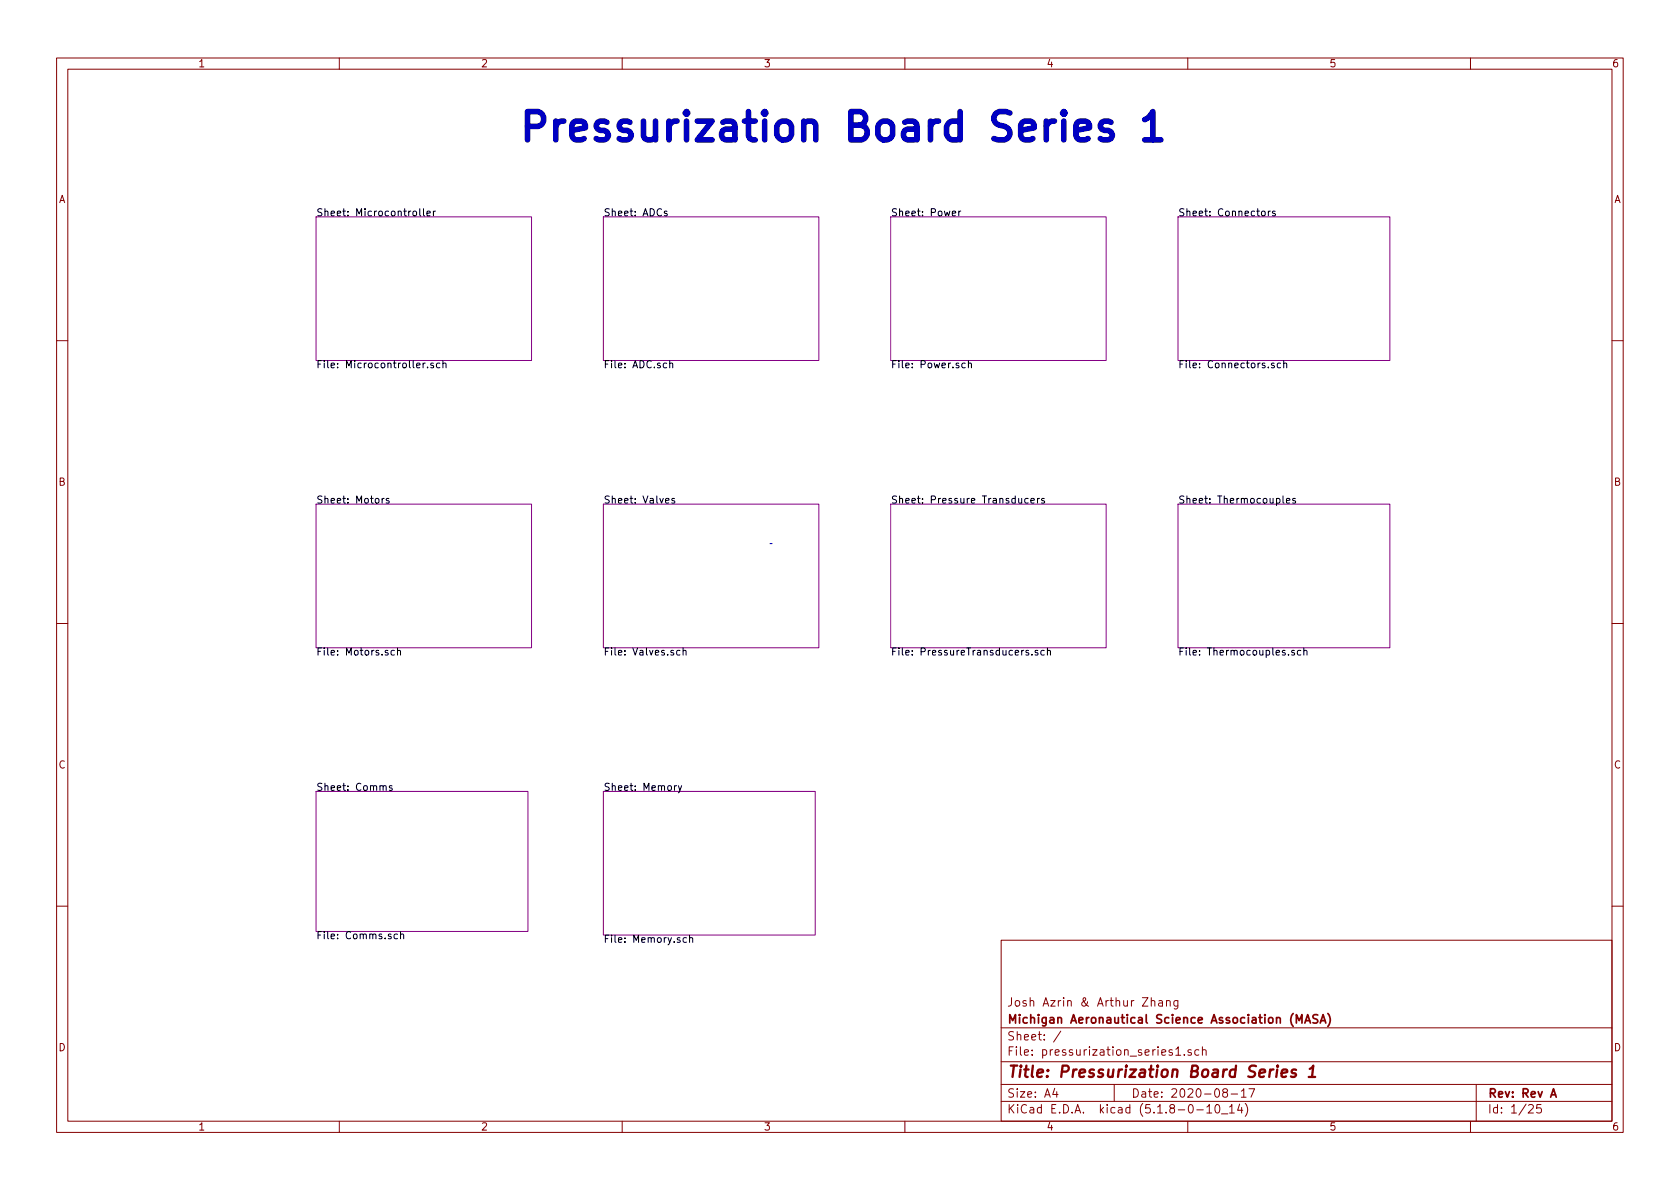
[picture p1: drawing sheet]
<svg xmlns="http://www.w3.org/2000/svg" width="297mm" height="210mm" viewBox="0 0 297 210" stroke-linecap="round" stroke-linejoin="round" font-family="sans-serif">
<g fill="none" stroke="#840000" stroke-width=".18">
<path d="M10 10.3h277v189.9h-277zM12 12.2h273v186.1h-273zM60 10.3v1.9M110 10.3v1.9M160 10.3v1.9M210 10.3v1.9M260 10.3v1.9M10 60.2h2M285 60.2h2M10 110.3h2M285 110.3h2M10 160.2h2"/>
<path d="M177 166.3h108v32h-108zM203.6 177.1v-.1a.37 .37 0 0 1 .6 .1v.8M203.6 176.4v1.5M204.9 177h.6v.9M205.5 177.3l-.4 .1-.3 .2 .3 .3 .4-.1M206.2 177.1l.1-.1a.37 .37 0 0 1 .6 .1v.8M206.2 176.9v1M208.3 176.9v1.2l-.3 .3h-.4M208.3 177l-.5-.1-.3 .3 .2 .6h.6M285 160.2h2M60 198.3v1.9M110 198.3v1.9"/>
<path d="M160 198.3v1.9M177 194.8h108M177 191.8h108M177 187.8h108M177 181.8h108M186.5 192.5l-.4 1h1M186.8 193v1M187.6 182.3l-1.3 2M197 191.8v3M207.9 185.5l.4-.4v1.5M207.9 186.6h.9M209.4 186.5v.1"/>
<path d="M210 198.3v1.9M210.6 185.7a.37 .37 0 0 0-.6 .1l.1 .2 .5 .2 .1 .1-.2 .3-.5-.1M211.6 196.3h1.2M212 185.7l-.5-.1-.2 .3v.6l.2 .1 .5-.1M212.6 185.7h.1a.37 .37 0 0 1 .6 .1v.8M212.6 185.1v1.5M213.4 195.8l.4-.5v1.5M213.4 196.8h.8M215 195.4l.3-.1a.94 .94 0 0 1 0 1.5 .8 .8 0 0 1-.6-.6 .8 .8 0 0 1 .3-.8zM216 197h1.1M216.5 193.2l-.3-.3 .1-.2a.48 .48 0 0 1 .6-.1l.1 .2-.1 .3-.6 .1a.48 .48 0 0 0 0 .7l.2 .1 .5-.1v-.4l-.2-.3M217.4 195.8l.4-.5v1.5"/>
<path d="M217.4 196.8h.8M217.7 193.5h1.1M219.2 195.2l-.4 1.1h.9M219.5 193l.4-.5v1.5M219.5 194h.8M219.5 195.8v1M220.2 195.1a1.71 1.71 0 0 1 0 2.3M220.8 192.5h1l-.6 1.5M260 198.3v1.9M261 191.8v6.5M270.3 195.5l.2-.2h.3l.3 .5-.9 1h.9M272.5 195.3h-.7l-.1 .7 .2-.1 .5 .1 .1 .2v.5l-.2 .1-.6-.1"/>
</g>
<path d="M233 179.5l-.6-.1-.3 .3 .1 .3 .7 .4v.4a.62 .62 0 0 1-.8 0M234.8 179.2a1.71 1.71 0 0 1 0 2.3M229.2 180.9v-1.5l.5 1.1 .5-1.1v1.5M230.7 180.9l.5-1.5 .5 1.5M230.9 180.5h.7M233.4 180.9l.5-1.5 .5 1.5M233.6 180.5h.7M274.2 194l.5-1.5 .5 1.5M274.3 193.6h.7" fill="none" stroke="#840000" stroke-width=".3"/>
<path d="M225.9 188.4v.2M226.6 189.8l1-.2-.1-.4-.5-.1-.4 .3v.9l.2 .1 .6-.1M229.2 189.2a.49 .49 0 0 0-.8 .3v.2l.5 .1 .3 .3-.4 .3-.6-.1M231.4 190.4h1.1M231.6 189l.6-.6-.2 2" fill="none" stroke="#840000" stroke-width=".41"/>
<path d="M55.9 38.3h38.1v25.4h-38.1zM106.7 38.3h38.1v25.4h-38.1zM157.5 38.3h38.1v25.4h-38.1zM208.3 38.3h37.4v25.4h-37.4zM55.9 89.1h38.1v25.4h-38.1zM106.7 89.1h38.1v25.4h-38.1zM157.5 89.1h38.1v25.4h-38.1zM208.3 89.1h37.4v25.4h-37.4zM55.9 139.9h37.4v24.8h-37.4zM106.7 139.9h37.4v25.4h-37.4z" fill="none" stroke="#840084" stroke-width=".18"/>
<g fill="none" stroke="#000" stroke-width=".18">
<path d="M74.2 36.9v1.1l.2 .2M74.9 36.9v1.1l.2 .2M75.5 37.7l.6-.1-.1-.2-.3-.1-.2 .2v.6h.5M76.6 37.3v.9M77 37.3l-.4 .3M117.9 37.4l-.3-.1-.2 .2 .1 .2 .4 .1v.3h-.5M168.4 37.7l.6-.1-.1-.2-.3-.1-.2 .2v.6h.5M169.5 37.3v.9M169.9 37.3l-.4 .3M223.1 37.5l.2-.2 .3 .1 .1 .2-.1 .5-.3 .1-.2-.2zM224.3 37.3v.9M224.6 37.3l-.2 .1-.1 .2"/>
<path d="M225.5 37.4l-.4-.1-.1 .2v.2l.5 .1v.3h-.5M75.2 64.2l-.4 .2M75.6 64.9v.1M76.6 64.3l-.3-.1-.2 .2 .1 .2 .4 .1v.3h-.5M77.8 64.3l-.4-.1-.2 .2 .1 .6h.5M78.3 64.3l.2-.1 .3 .1 .1 .7M78.3 63.8v1.2M118.4 64.3l.2-.1 .3 .1v.7M118.4 63.8v1.2M170.7 64.3l-.4-.1-.2 .2 .1 .6h.5M171.2 64.3l.2-.1 .3 .1 .1 .7M171.2 63.8v1.2"/>
<path d="M225.3 64.3l-.3-.1-.2 .2 .1 .2 .4 .1v.3h-.5M226.4 64.3l-.3-.1-.3 .2 .1 .6h.5M227 64.3l.2-.1 .3 .1v.7M227 63.8v1.2M67.6 88.1v.9M67.9 88.1l-.2 .1-.1 .2M68.8 88.2l-.3-.1-.2 .2 .1 .2 .4 .1v.3h-.5M117.7 88.5l.6-.1-.1-.2-.3-.1-.2 .2 .1 .6h.4M119.3 88.2l-.4-.1-.1 .2v.2l.5 .1v.3h-.5M181.8 88.2l-.4-.1-.2 .3 .1 .5h.5M182.3 88.5l.6-.1-.1-.2-.4-.1-.1 .2v.6h.5M183.4 88.1v.9"/>
<path d="M183.8 88.1l-.3 .1-.1 .2M184.6 88.2l-.3-.1-.2 .2 .1 .2 .4 .1v.3h-.5M226.8 87.7v1.1l.2 .2M227.5 88.5l.6-.1-.1-.2-.4-.1-.1 .2v.6h.5M229 88.2l-.3-.1-.2 .2 .1 .2 .4 .1v.3h-.5M69.7 115.1l-.3-.1-.3 .2 .1 .6h.5M70.3 115.1l.2-.1 .3 .1v.7M70.3 114.6v1.2M120.2 115.1l-.3-.1-.3 .2 .1 .6h.5M120.8 115.1l.2-.1 .3 .1v.7M120.8 114.6v1.2M182.4 115.7v.1"/>
<path d="M183.5 115.1l-.3-.1-.2 .2 .1 .2 .4 .1v.3h-.5M184.6 115.1l-.3-.1-.3 .2 .1 .6h.5M185.2 115.1l.2-.1 .3 .1v.7M185.2 114.6v1.2M228.9 115.1l-.4-.1-.1 .2v.2l.5 .1v.3h-.5M230 115.1l-.4-.1-.2 .2 .1 .6h.5M230.5 115.1l.2-.1 .3 .1 .1 .7M230.5 114.6v1.2M67.7 139.1l.2-.2 .3 .1 .1 .8M69.3 139l-.3-.1-.2 .2 .1 .2 .4 .1v.3h-.5M119.6 138.9l-.3 .3M119.9 138.9l.3 .9"/>
<path d="M120.5 138.9l-.4 1.2-.2 .1M70.3 165.2h-.4l-.2 .2 .1 .6h.5M70.8 165.3l.2-.1h.3l.1 .8M70.8 164.7v1.3M121.4 165.9l-.4-.1-.2 .2 .1 .6h.5M121.9 165.9l.2-.1 .3 .1 .1 .7M121.9 165.4v1.2"/>
</g>
<path d="M136.5 96.1h-.6" fill="none" stroke="#0000c2" stroke-width=".18" stroke-dasharray=".4 .4"/>
<path d="M190.2 23.1l2.4-.5v-.5l-.2-.5-.5-.2h-.9l-.5 .2-.3 .5v1.9l.3 .5 .5 .2h.9l.5-.2M196.4 21.6l-.4-.2h-.8l-.4 .2-.3 .5 .3 .7 .4 .3h.8l.4 .2 .3 .5-.3 .7-.4 .2h-1l-.5-.2M202.4 21.2l.5-.3 .9-1.2v5M202.4 24.7h2.9" fill="none" stroke="#0000c2" stroke-width=".99"/>
<text font-size="7" fill="#0000c2" x="91.4" y="25">Pressurization Board Series 1</text>
<text font-size="2.8" fill="#840000" x="178" y="190.5">Title: Pressurization Board Series 1</text>
<g font-size="2.1" fill="#840000">
<text x="178" y="178">Josh Azrin &amp; Arthur Zhang</text>
<text x="178" y="184">Sheet: /</text>
<text x="178" y="181">Michigan Aeronautical Science Association (MASA)</text>
<text x="178" y="186.7">File: pressurization_series1.sch</text>
<text x="178" y="196.9">KiCad E.D.A. kicad (5.1.8-0-10_14)</text>
<text x="178" y="194.1">Size: A4</text>
<text x="200" y="194.1">Date: 2020-08-17</text>
<text x="263" y="194.1">Rev: Rev A</text>
<text x="263" y="196.9">Id: 1/25</text>
</g>
<g font-size="1.8" fill="#840000">
<text x="35" y="11.9">1</text>
<text x="85" y="11.9">2</text>
<text x="135" y="11.9">3</text>
<text x="185" y="11.9">4</text>
<text x="235" y="11.9">5</text>
<text x="285" y="11.9">6</text>
<text x="10.4" y="35.9">A</text>
<text x="285.4" y="35.9">A</text>
<text x="10.4" y="85.9">B</text>
<text x="285.4" y="85.9">B</text>
<text x="10.4" y="135.9">C</text>
<text x="285.4" y="135.9">C</text>
<text x="10.4" y="185.9">D</text>
<text x="285.4" y="185.9">D</text>
<text x="35" y="199.9">1</text>
<text x="85" y="199.9">2</text>
<text x="135" y="199.9">3</text>
<text x="185" y="199.9">4</text>
<text x="235" y="199.9">5</text>
<text x="285" y="199.9">6</text>
</g>
<g font-size="1.8">
<text x="55.9" y="38.2">Sheet: Microcontroller</text>
<text x="106.7" y="38.2">Sheet: ADCs</text>
<text x="157.5" y="38.2">Sheet: Power</text>
<text x="208.3" y="38.2">Sheet: Connectors</text>
<text x="55.9" y="65.1">File: Microcontroller.sch</text>
<text x="106.7" y="65.1">File: ADC.sch</text>
<text x="157.5" y="65.1">File: Power.sch</text>
<text x="208.3" y="65.1">File: Connectors.sch</text>
<text x="55.9" y="89">Sheet: Motors</text>
<text x="106.7" y="89">Sheet: Valves</text>
<text x="157.5" y="89">Sheet: Pressure Transducers</text>
<text x="208.3" y="89">Sheet: Thermocouples</text>
<text x="55.9" y="115.9">File: Motors.sch</text>
<text x="106.7" y="115.9">File: Valves.sch</text>
<text x="157.5" y="115.9">File: PressureTransducers.sch</text>
<text x="208.3" y="115.9">File: Thermocouples.sch</text>
<text x="55.9" y="139.8">Sheet: Comms</text>
<text x="106.7" y="139.8">Sheet: Memory</text>
<text x="55.9" y="166.1">File: Comms.sch</text>
<text x="106.7" y="166.7">File: Memory.sch</text>
</g>
</svg>
